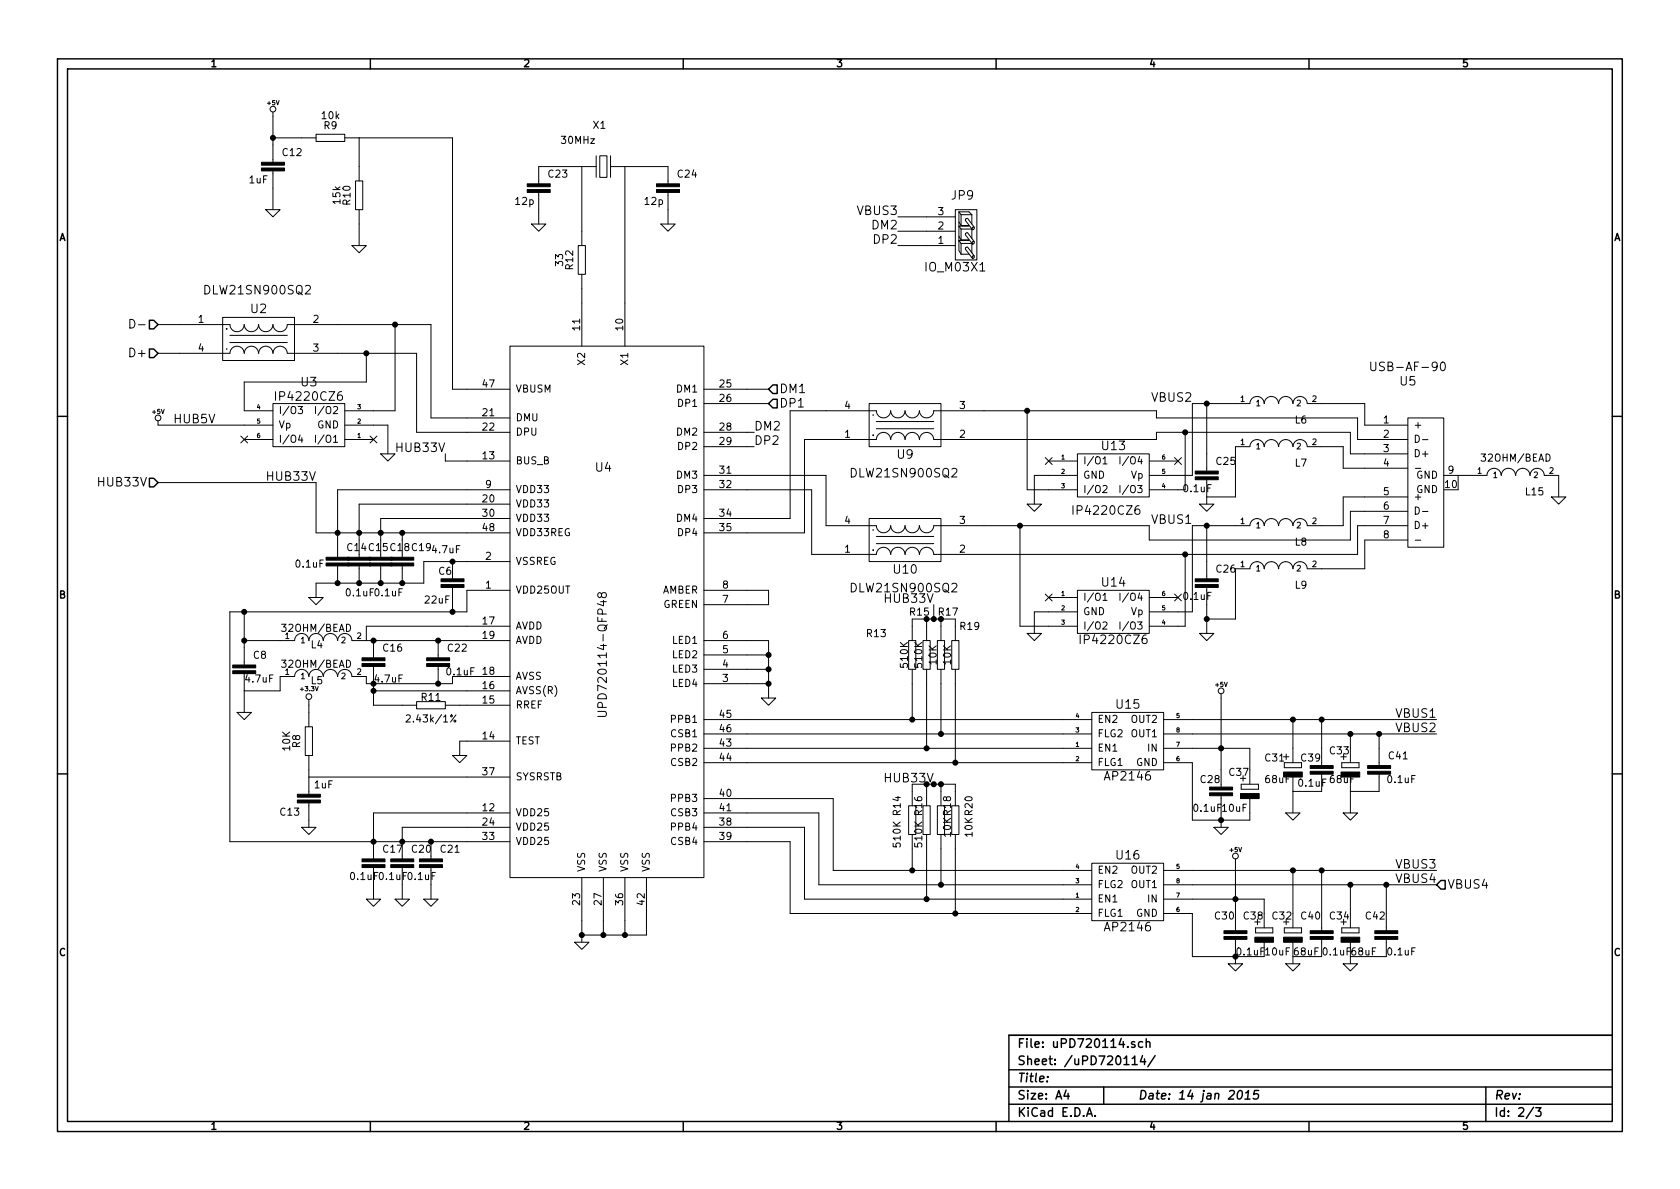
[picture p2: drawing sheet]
EESchema Schematic File Version 2  date 2015/1/14 16:22:56
LIBS:C
LIBS:IC
LIBS:I-O
LIBS:power
LIBS:rcl
LIBS:gl
LIBS:ATMEGA32U4-cache
LIBS:uPD720114-cache
LIBS:vc-cache
LIBS:vocore-cache
LIBS:SchumyHao
LIBS:vocore-cache
EELAYER 27 0
EELAYER END
$Descr A4 11693 8268
encoding utf-8
Sheet 2 3
Title ""
Date "14 jan 2015"
Rev ""
Comp ""
Comment1 ""
Comment2 ""
Comment3 ""
Comment4 ""
$EndDescr
$Comp
L UPD720114-QFP48 U4
U 1 1
P 4200 3350
F 0 "U4" H 4200 3450 60  0000 C CNN
F 1 "UPD720114-QFP48" V 4200 2150 60  0000 C CNN
F 2 "UPD720114-QFP48" H 4200 3350 60  0001 C CNN
F 3 "" H 4200 3350 60  0000 C CNN
	1    4200 3350
	1    0    0    -1  
$EndComp
$Comp
L DLW21SN900SQ2 U9
U 1 1
P 6300 2950
F 0 "U9" H 6300 3154 60  0000 C CNN
F 1 "DLW21SN900SQ2" H 6292 3284 60  0000 C CNN
F 2 "DLW21SN900SQ2" H 6300 2950 60  0001 C CNN
F 3 "" H 6300 2950 60  0000 C CNN
	1    6300 2950
	1    0    0    1   
$EndComp
$Comp
L DLW21SN900SQ2 U10
U 1 1
P 6300 3750
F 0 "U10" H 6300 3954 60  0000 C CNN
F 1 "DLW21SN900SQ2" H 6292 4084 60  0000 C CNN
F 2 "DLW21SN900SQ2" H 6300 3750 60  0001 C CNN
F 3 "" H 6300 3750 60  0000 C CNN
	1    6300 3750
	1    0    0    1   
$EndComp
$Comp
L IP4220CZ6 U14
U 1 1
P 7750 4250
F 0 "U14" H 7750 4450 60  0000 C CNN
F 1 "IP4220CZ6" H 7750 4050 60  0000 C CNN
F 2 "IP4220CZ6_SOT23_6" H 7750 4250 60  0001 C CNN
F 3 "" H 7750 4250 60  0000 C CNN
	1    7750 4250
	1    0    0    -1  
$EndComp
$Comp
L C_C_0603 C23
U 1 1
P 3750 1250
F 0 "C23" H 3810 1265 50  0000 L BNN
F 1 "12p" H 3580 1075 50  0000 L BNN
F 2 "C_C_0603" H 3750 1000 50  0001 C CNN
F 3 "~" H 3750 1250 60  0000 C CNN
	1    3750 1250
	1    0    0    -1  
$EndComp
$Comp
L C_C_0603 C24
U 1 1
P 4650 1250
F 0 "C24" H 4710 1265 50  0000 L BNN
F 1 "12p" H 4480 1075 50  0000 L BNN
F 2 "C_C_0603" H 4650 1000 50  0001 C CNN
F 3 "~" H 4650 1250 60  0000 C CNN
	1    4650 1250
	1    0    0    -1  
$EndComp
$Comp
L C_R_0603 R12
U 1 1
P 4050 1800
F 0 "R12" H 4050 1880 50  0000 C CNN
F 1 "33" H 4050 1950 50  0000 C CNN
F 2 "C_R_0603" H 4050 1680 60  0001 C CNN
F 3 "~" H 4050 1800 60  0000 C CNN
	1    4050 1800
	0    -1   -1   0   
$EndComp
$Comp
L AP1212 U15
U 1 1
P 7850 5150
F 0 "U15" H 7850 5400 60  0000 C CNN
F 1 "AP2146" H 7850 4900 60  0000 C CNN
F 2 "AP1212_SOP8" H 7850 5150 60  0001 C CNN
F 3 "" H 7850 5150 60  0000 C CNN
	1    7850 5150
	1    0    0    -1  
$EndComp
$Comp
L AP1212 U16
U 1 1
P 7850 6200
F 0 "U16" H 7850 6450 60  0000 C CNN
F 1 "AP2146" H 7850 5950 60  0000 C CNN
F 2 "AP1212_SOP8" H 7850 6200 60  0001 C CNN
F 3 "" H 7850 6200 60  0000 C CNN
	1    7850 6200
	1    0    0    -1  
$EndComp
$Comp
L L-USL0805 L6
U 1 1
P 8900 2800
F 0 "L6" V 8815 2600 50  0000 L BNN
F 1 "BLM21PG221SN1" V 9050 2550 50  0001 L BNN
F 2 "rcl-L0805" H 8900 2950 50  0001 C CNN
F 3 "~" H 8900 2800 60  0000 C CNN
	1    8900 2800
	0    -1   -1   0   
$EndComp
$Comp
L L-USL0805 L7
U 1 1
P 8900 3100
F 0 "L7" V 8815 2900 50  0000 L BNN
F 1 "BLM21PG221SN1" V 9050 2850 50  0001 L BNN
F 2 "rcl-L0805" H 8900 3250 50  0001 C CNN
F 3 "~" H 8900 3100 60  0000 C CNN
	1    8900 3100
	0    -1   -1   0   
$EndComp
$Comp
L L-USL0805 L8
U 1 1
P 8900 3650
F 0 "L8" V 8815 3450 50  0000 L BNN
F 1 "BLM21PG221SN1" V 9050 3400 50  0001 L BNN
F 2 "rcl-L0805" H 8900 3800 50  0001 C CNN
F 3 "~" H 8900 3650 60  0000 C CNN
	1    8900 3650
	0    -1   -1   0   
$EndComp
$Comp
L L-USL0805 L9
U 1 1
P 8900 3950
F 0 "L9" V 8815 3750 50  0000 L BNN
F 1 "BLM21PG221SN1" V 9050 3700 50  0001 L BNN
F 2 "rcl-L0805" H 8900 4100 50  0001 C CNN
F 3 "~" H 8900 3950 60  0000 C CNN
	1    8900 3950
	0    -1   -1   0   
$EndComp
$Comp
L C_R_0603 R13
U 1 1
P 6350 4550
F 0 "R13" V 6500 4800 50  0000 C CNN
F 1 "510K" H 6350 4600 50  0000 C CNN
F 2 "C_R_0603" H 6350 4430 60  0001 C CNN
F 3 "~" H 6350 4550 60  0000 C CNN
	1    6350 4550
	0    -1   -1   0   
$EndComp
$Comp
L C_R_0603 R15
U 1 1
P 6450 4550
F 0 "R15" V 6750 4600 50  0000 C CNN
F 1 "510K" H 6450 4600 50  0000 C CNN
F 2 "C_R_0603" H 6450 4430 60  0001 C CNN
F 3 "~" H 6450 4550 60  0000 C CNN
	1    6450 4550
	0    -1   -1   0   
$EndComp
$Comp
L C_R_0603 R17
U 1 1
P 6550 4550
F 0 "R17" V 6850 4500 50  0000 C CNN
F 1 "10K" H 6550 4600 50  0000 C CNN
F 2 "C_R_0603" H 6550 4430 60  0001 C CNN
F 3 "~" H 6550 4550 60  0000 C CNN
	1    6550 4550
	0    -1   -1   0   
$EndComp
$Comp
L C_R_0603 R19
U 1 1
P 6650 4550
F 0 "R19" V 6850 4450 50  0000 C CNN
F 1 "10K" H 6650 4600 50  0000 C CNN
F 2 "C_R_0603" H 6650 4430 60  0001 C CNN
F 3 "~" H 6650 4550 60  0000 C CNN
	1    6650 4550
	0    -1   -1   0   
$EndComp
$Comp
L C_R_0603 R14
U 1 1
P 6350 5700
F 0 "R14" H 6450 5800 50  0000 C CNN
F 1 "510K" H 6250 5800 50  0000 C CNN
F 2 "C_R_0603" H 6350 5580 60  0001 C CNN
F 3 "~" H 6350 5700 60  0000 C CNN
	1    6350 5700
	0    -1   -1   0   
$EndComp
$Comp
L C_R_0603 R16
U 1 1
P 6450 5700
F 0 "R16" H 6550 5750 50  0000 C CNN
F 1 "510K" H 6350 5750 50  0000 C CNN
F 2 "C_R_0603" H 6450 5580 60  0001 C CNN
F 3 "~" H 6450 5700 60  0000 C CNN
	1    6450 5700
	0    -1   -1   0   
$EndComp
$Comp
L C_R_0603 R18
U 1 1
P 6550 5700
F 0 "R18" H 6650 5650 50  0000 C CNN
F 1 "10K" H 6500 5650 50  0000 C CNN
F 2 "C_R_0603" H 6550 5580 60  0001 C CNN
F 3 "~" H 6550 5700 60  0000 C CNN
	1    6550 5700
	0    -1   -1   0   
$EndComp
$Comp
L C_R_0603 R20
U 1 1
P 6650 5700
F 0 "R20" H 6750 5600 50  0000 C CNN
F 1 "10K" H 6600 5600 50  0000 C CNN
F 2 "C_R_0603" H 6650 5580 60  0001 C CNN
F 3 "~" H 6650 5700 60  0000 C CNN
	1    6650 5700
	0    -1   -1   0   
$EndComp
$Comp
L L-USL0805 L15
U 1 1
P 10550 3300
F 0 "L15" V 10465 3100 50  0000 L BNN
F 1 "32OHM/BEAD" V 10700 3050 50  0000 L BNN
F 2 "rcl-L0805" H 10550 3450 50  0001 C CNN
F 3 "~" H 10550 3300 60  0000 C CNN
	1    10550 3300
	0    -1   -1   0   
$EndComp
$Comp
L C_C_0603 C28
U 1 1
P 8500 5450
F 0 "C28" H 8350 5450 50  0000 L BNN
F 1 "0.1uF" H 8300 5250 50  0000 L BNN
F 2 "C_C_0603" H 8500 5200 50  0001 C CNN
F 3 "~" H 8500 5450 60  0000 C CNN
	1    8500 5450
	1    0    0    -1  
$EndComp
$Comp
L C_C_0603 C30
U 1 1
P 8600 6450
F 0 "C30" H 8450 6500 50  0000 L BNN
F 1 "0.1uF" H 8600 6250 50  0000 L BNN
F 2 "C_C_0603" H 8600 6200 50  0001 C CNN
F 3 "~" H 8600 6450 60  0000 C CNN
	1    8600 6450
	1    0    0    -1  
$EndComp
$Comp
L C_C_0603 C25
U 1 1
P 8400 3250
F 0 "C25" H 8460 3265 50  0000 L BNN
F 1 "0.1uF" H 8230 3075 50  0000 L BNN
F 2 "C_C_0603" H 8400 3000 50  0001 C CNN
F 3 "~" H 8400 3250 60  0000 C CNN
	1    8400 3250
	1    0    0    -1  
$EndComp
$Comp
L C_C_0603 C26
U 1 1
P 8400 4000
F 0 "C26" H 8460 4015 50  0000 L BNN
F 1 "0.1uF" H 8230 3825 50  0000 L BNN
F 2 "C_C_0603" H 8400 3750 50  0001 C CNN
F 3 "~" H 8400 4000 60  0000 C CNN
	1    8400 4000
	1    0    0    -1  
$EndComp
$Comp
L C_C_0603 C12
U 1 1
P 1900 1100
F 0 "C12" H 1960 1115 50  0000 L BNN
F 1 "1uF" H 1730 925 50  0000 L BNN
F 2 "C_C_0603" H 1900 850 50  0001 C CNN
F 3 "~" H 1900 1100 60  0000 C CNN
	1    1900 1100
	1    0    0    -1  
$EndComp
$Comp
L C_R_0603 R9
U 1 1
P 2300 950
F 0 "R9" H 2300 1030 50  0000 C CNN
F 1 "10k" H 2300 1100 50  0000 C CNN
F 2 "C_R_0603" H 2300 830 60  0001 C CNN
F 3 "~" H 2300 950 60  0000 C CNN
	1    2300 950 
	1    0    0    -1  
$EndComp
$Comp
L C_R_0603 R10
U 1 1
P 2500 1350
F 0 "R10" H 2500 1430 50  0000 C CNN
F 1 "15k" H 2500 1500 50  0000 C CNN
F 2 "C_R_0603" H 2500 1230 60  0001 C CNN
F 3 "~" H 2500 1350 60  0000 C CNN
	1    2500 1350
	0    -1   -1   0   
$EndComp
$Comp
L IP4220CZ6 U3
U 1 1
P 2150 2950
F 0 "U3" H 2150 2650 60  0000 C CNN
F 1 "IP4220CZ6" H 2150 2750 60  0000 C CNN
F 2 "IP4220CZ6_SOT23_6" H 2150 2950 60  0001 C CNN
F 3 "" H 2150 2950 60  0000 C CNN
	1    2150 2950
	-1   0    0    1   
$EndComp
$Comp
L DLW21SN900SQ2 U2
U 1 1
P 1800 2350
F 0 "U2" H 1800 2554 60  0000 C CNN
F 1 "DLW21SN900SQ2" H 1792 2684 60  0000 C CNN
F 2 "DLW21SN900SQ2" H 1800 2350 60  0001 C CNN
F 3 "" H 1800 2350 60  0000 C CNN
	1    1800 2350
	1    0    0    -1  
$EndComp
$Comp
L C_C_0603 C14
U 1 1
P 2350 3850
F 0 "C14" H 2410 3865 50  0000 L BNN
F 1 "0.1uF" H 2050 3750 50  0000 L BNN
F 2 "C_C_0603" H 2350 3600 50  0001 C CNN
F 3 "~" H 2350 3850 60  0000 C CNN
	1    2350 3850
	1    0    0    -1  
$EndComp
$Comp
L C_C_0603 C15
U 1 1
P 2500 3850
F 0 "C15" H 2560 3865 50  0000 L BNN
F 1 "0.1uF" H 2400 3550 50  0000 L BNN
F 2 "C_C_0603" H 2500 3600 50  0001 C CNN
F 3 "~" H 2500 3850 60  0000 C CNN
	1    2500 3850
	1    0    0    -1  
$EndComp
$Comp
L C_C_0603 C18
U 1 1
P 2650 3850
F 0 "C18" H 2710 3865 50  0000 L BNN
F 1 "0.1uF" H 2600 3550 50  0000 L BNN
F 2 "C_C_0603" H 2650 3600 50  0001 C CNN
F 3 "~" H 2650 3850 60  0000 C CNN
	1    2650 3850
	1    0    0    -1  
$EndComp
$Comp
L C_C_0603 C19
U 1 1
P 2800 3850
F 0 "C19" H 2860 3865 50  0000 L BNN
F 1 "4.7uF" H 3000 3850 50  0000 L BNN
F 2 "C_C_0603" H 2800 3600 50  0001 C CNN
F 3 "~" H 2800 3850 60  0000 C CNN
	1    2800 3850
	1    0    0    -1  
$EndComp
$Comp
L GND #PWR022
U 1 1
P 2200 4150
F 0 "#PWR022" H 2200 4050 30  0001 C CNN
F 1 "GND" H 2200 4080 30  0001 C CNN
F 2 "~" H 2200 4150 60  0000 C CNN
F 3 "~" H 2200 4150 60  0000 C CNN
	1    2200 4150
	1    0    0    -1  
$EndComp
$Comp
L C_C_0603 C6
U 1 1
P 3150 4000
F 0 "C6" H 3050 4000 50  0000 L BNN
F 1 "22uF" H 2950 3800 50  0000 L BNN
F 2 "C_C_0603" H 3150 3750 50  0001 C CNN
F 3 "~" H 3150 4000 60  0000 C CNN
	1    3150 4000
	1    0    0    -1  
$EndComp
$Comp
L C_C_0603 C22
U 1 1
P 3050 4550
F 0 "C22" H 3110 4565 50  0000 L BNN
F 1 "0.1uF" H 3100 4400 50  0000 L BNN
F 2 "C_C_0603" H 3050 4300 50  0001 C CNN
F 3 "~" H 3050 4550 60  0000 C CNN
	1    3050 4550
	1    0    0    -1  
$EndComp
$Comp
L C_C_0603 C16
U 1 1
P 2600 4550
F 0 "C16" H 2660 4565 50  0000 L BNN
F 1 "4.7uF" H 2600 4350 50  0000 L BNN
F 2 "C_C_0603" H 2600 4300 50  0001 C CNN
F 3 "~" H 2600 4550 60  0000 C CNN
	1    2600 4550
	1    0    0    -1  
$EndComp
$Comp
L C_C_0603 C8
U 1 1
P 1700 4600
F 0 "C8" H 1760 4615 50  0000 L BNN
F 1 "4.7uF" H 1700 4450 50  0000 L BNN
F 2 "C_C_0603" H 1700 4350 50  0001 C CNN
F 3 "~" H 1700 4600 60  0000 C CNN
	1    1700 4600
	1    0    0    -1  
$EndComp
$Comp
L L-USL0805 L4
U 1 1
P 2250 4450
F 0 "L4" V 2250 4450 50  0000 L BNN
F 1 "32OHM/BEAD" V 2365 4250 50  0000 L BNN
F 2 "rcl-L0805" H 2250 4600 50  0001 C CNN
F 3 "~" H 2250 4450 60  0000 C CNN
	1    2250 4450
	0    -1   -1   0   
$EndComp
$Comp
L L-USL0805 L5
U 1 1
P 2250 4700
F 0 "L5" V 2250 4700 50  0000 L BNN
F 1 "32OHM/BEAD" V 2365 4500 50  0000 L BNN
F 2 "rcl-L0805" H 2250 4850 50  0001 C CNN
F 3 "~" H 2250 4700 60  0000 C CNN
	1    2250 4700
	0    -1   -1   0   
$EndComp
$Comp
L C_R_0603 R11
U 1 1
P 3000 4900
F 0 "R11" H 3000 4950 50  0000 C CNN
F 1 "2.43k/1%" H 3000 4800 50  0000 C CNN
F 2 "C_R_0603" H 3000 4780 60  0001 C CNN
F 3 "~" H 3000 4900 60  0000 C CNN
	1    3000 4900
	1    0    0    -1  
$EndComp
$Comp
L C_C_0603 C17
U 1 1
P 2600 5950
F 0 "C17" H 2660 5965 50  0000 L BNN
F 1 "0.1uF" H 2430 5775 50  0000 L BNN
F 2 "C_C_0603" H 2600 5700 50  0001 C CNN
F 3 "~" H 2600 5950 60  0000 C CNN
	1    2600 5950
	1    0    0    -1  
$EndComp
$Comp
L C_C_0603 C20
U 1 1
P 2800 5950
F 0 "C20" H 2860 5965 50  0000 L BNN
F 1 "0.1uF" H 2630 5775 50  0000 L BNN
F 2 "C_C_0603" H 2800 5700 50  0001 C CNN
F 3 "~" H 2800 5950 60  0000 C CNN
	1    2800 5950
	1    0    0    -1  
$EndComp
$Comp
L C_C_0603 C21
U 1 1
P 3000 5950
F 0 "C21" H 3060 5965 50  0000 L BNN
F 1 "0.1uF" H 2830 5775 50  0000 L BNN
F 2 "C_C_0603" H 3000 5700 50  0001 C CNN
F 3 "~" H 3000 5950 60  0000 C CNN
	1    3000 5950
	1    0    0    -1  
$EndComp
$Comp
L GND #PWR023
U 1 1
P 3200 5250
F 0 "#PWR023" H 3200 5150 30  0001 C CNN
F 1 "GND" H 3200 5180 30  0001 C CNN
F 2 "~" H 3200 5250 60  0000 C CNN
F 3 "~" H 3200 5250 60  0000 C CNN
	1    3200 5250
	1    0    0    -1  
$EndComp
$Comp
L +3.3V #PWR024
U 1 1
P 2150 4900
F 0 "#PWR024" H 2150 5010 30  0001 C CNN
F 1 "+3.3V" H 2150 5010 30  0000 C CNN
F 2 "~" H 2150 4900 60  0000 C CNN
F 3 "~" H 2150 4900 60  0000 C CNN
	1    2150 4900
	1    0    0    -1  
$EndComp
$Comp
L C_R_0603 R8
U 1 1
P 2150 5150
F 0 "R8" H 2150 5230 50  0000 C CNN
F 1 "10K" H 2150 5300 50  0000 C CNN
F 2 "C_R_0603" H 2150 5030 60  0001 C CNN
F 3 "~" H 2150 5150 60  0000 C CNN
	1    2150 5150
	0    -1   -1   0   
$EndComp
$Comp
L C_C_0603 C13
U 1 1
P 2150 5600
F 0 "C13" H 2210 5615 50  0000 L BNN
F 1 "1uF" H 1980 5425 50  0000 L BNN
F 2 "C_C_0603" H 2150 5350 50  0001 C CNN
F 3 "~" H 2150 5600 60  0000 C CNN
	1    2150 5600
	-1   0    0    1   
$EndComp
$Comp
L GND #PWR025
U 1 1
P 4050 6550
F 0 "#PWR025" H 4050 6450 30  0001 C CNN
F 1 "GND" H 4050 6480 30  0001 C CNN
F 2 "~" H 4050 6550 60  0000 C CNN
F 3 "~" H 4050 6550 60  0000 C CNN
	1    4050 6550
	1    0    0    -1  
$EndComp
$Comp
L GND #PWR026
U 1 1
P 1700 4950
F 0 "#PWR026" H 1700 4850 30  0001 C CNN
F 1 "GND" H 1700 4880 30  0001 C CNN
F 2 "~" H 1700 4950 60  0000 C CNN
F 3 "~" H 1700 4950 60  0000 C CNN
	1    1700 4950
	1    0    0    -1  
$EndComp
$Comp
L GND #PWR027
U 1 1
P 2600 6250
F 0 "#PWR027" H 2600 6150 30  0001 C CNN
F 1 "GND" H 2600 6180 30  0001 C CNN
F 2 "~" H 2600 6250 60  0000 C CNN
F 3 "~" H 2600 6250 60  0000 C CNN
	1    2600 6250
	1    0    0    -1  
$EndComp
$Comp
L GND #PWR028
U 1 1
P 2800 6250
F 0 "#PWR028" H 2800 6150 30  0001 C CNN
F 1 "GND" H 2800 6180 30  0001 C CNN
F 2 "~" H 2800 6250 60  0000 C CNN
F 3 "~" H 2800 6250 60  0000 C CNN
	1    2800 6250
	1    0    0    -1  
$EndComp
$Comp
L GND #PWR029
U 1 1
P 3000 6250
F 0 "#PWR029" H 3000 6150 30  0001 C CNN
F 1 "GND" H 3000 6180 30  0001 C CNN
F 2 "~" H 3000 6250 60  0000 C CNN
F 3 "~" H 3000 6250 60  0000 C CNN
	1    3000 6250
	1    0    0    -1  
$EndComp
$Comp
L GND #PWR030
U 1 1
P 2150 5750
F 0 "#PWR030" H 2150 5650 30  0001 C CNN
F 1 "GND" H 2150 5680 30  0001 C CNN
F 2 "~" H 2150 5750 60  0000 C CNN
F 3 "~" H 2150 5750 60  0000 C CNN
	1    2150 5750
	1    0    0    -1  
$EndComp
$Comp
L GND #PWR031
U 1 1
P 1900 1450
F 0 "#PWR031" H 1900 1350 30  0001 C CNN
F 1 "GND" H 1900 1380 30  0001 C CNN
F 2 "~" H 1900 1450 60  0000 C CNN
F 3 "~" H 1900 1450 60  0000 C CNN
	1    1900 1450
	1    0    0    -1  
$EndComp
$Comp
L GND #PWR032
U 1 1
P 2500 1700
F 0 "#PWR032" H 2500 1600 30  0001 C CNN
F 1 "GND" H 2500 1630 30  0001 C CNN
F 2 "~" H 2500 1700 60  0000 C CNN
F 3 "~" H 2500 1700 60  0000 C CNN
	1    2500 1700
	1    0    0    -1  
$EndComp
$Comp
L GND #PWR033
U 1 1
P 2700 3150
F 0 "#PWR033" H 2700 3050 30  0001 C CNN
F 1 "GND" H 2700 3080 30  0001 C CNN
F 2 "~" H 2700 3150 60  0000 C CNN
F 3 "~" H 2700 3150 60  0000 C CNN
	1    2700 3150
	1    0    0    -1  
$EndComp
NoConn ~ 1700 3050
NoConn ~ 2600 3050
Text HLabel 1100 2250 0    60   Input ~ 0
D-
Text HLabel 1100 2450 0    60   Input ~ 0
D+
$Comp
L GND #PWR034
U 1 1
P 3750 1550
F 0 "#PWR034" H 3750 1450 30  0001 C CNN
F 1 "GND" H 3750 1480 30  0001 C CNN
F 2 "~" H 3750 1550 60  0000 C CNN
F 3 "~" H 3750 1550 60  0000 C CNN
	1    3750 1550
	1    0    0    -1  
$EndComp
$Comp
L GND #PWR035
U 1 1
P 4650 1550
F 0 "#PWR035" H 4650 1450 30  0001 C CNN
F 1 "GND" H 4650 1480 30  0001 C CNN
F 2 "~" H 4650 1550 60  0000 C CNN
F 3 "~" H 4650 1550 60  0000 C CNN
	1    4650 1550
	1    0    0    -1  
$EndComp
Text Label 10000 5000 2    60   ~ 0
VBUS1
Text Label 10000 5100 2    60   ~ 0
VBUS2
$Comp
L GND #PWR036
U 1 1
P 8500 5750
F 0 "#PWR036" H 8500 5650 30  0001 C CNN
F 1 "GND" H 8500 5680 30  0001 C CNN
F 2 "~" H 8500 5750 60  0000 C CNN
F 3 "~" H 8500 5750 60  0000 C CNN
	1    8500 5750
	1    0    0    -1  
$EndComp
$Comp
L GND #PWR037
U 1 1
P 9000 5650
F 0 "#PWR037" H 9000 5550 30  0001 C CNN
F 1 "GND" H 9000 5580 30  0001 C CNN
F 2 "~" H 9000 5650 60  0000 C CNN
F 3 "~" H 9000 5650 60  0000 C CNN
	1    9000 5650
	1    0    0    -1  
$EndComp
$Comp
L GND #PWR038
U 1 1
P 9400 5650
F 0 "#PWR038" H 9400 5550 30  0001 C CNN
F 1 "GND" H 9400 5580 30  0001 C CNN
F 2 "~" H 9400 5650 60  0000 C CNN
F 3 "~" H 9400 5650 60  0000 C CNN
	1    9400 5650
	1    0    0    -1  
$EndComp
$Comp
L GND #PWR039
U 1 1
P 8600 6700
F 0 "#PWR039" H 8600 6600 30  0001 C CNN
F 1 "GND" H 8600 6630 30  0001 C CNN
F 2 "~" H 8600 6700 60  0000 C CNN
F 3 "~" H 8600 6700 60  0000 C CNN
	1    8600 6700
	1    0    0    -1  
$EndComp
$Comp
L GND #PWR040
U 1 1
P 9000 6700
F 0 "#PWR040" H 9000 6600 30  0001 C CNN
F 1 "GND" H 9000 6630 30  0001 C CNN
F 2 "~" H 9000 6700 60  0000 C CNN
F 3 "~" H 9000 6700 60  0000 C CNN
	1    9000 6700
	1    0    0    -1  
$EndComp
$Comp
L GND #PWR041
U 1 1
P 9400 6700
F 0 "#PWR041" H 9400 6600 30  0001 C CNN
F 1 "GND" H 9400 6630 30  0001 C CNN
F 2 "~" H 9400 6700 60  0000 C CNN
F 3 "~" H 9400 6700 60  0000 C CNN
	1    9400 6700
	1    0    0    -1  
$EndComp
Text Label 10000 6050 2    60   ~ 0
VBUS3
Text Label 10000 6150 2    60   ~ 0
VBUS4
$Comp
L GND #PWR042
U 1 1
P 5350 4850
F 0 "#PWR042" H 5350 4750 30  0001 C CNN
F 1 "GND" H 5350 4780 30  0001 C CNN
F 2 "~" H 5350 4850 60  0000 C CNN
F 3 "~" H 5350 4850 60  0000 C CNN
	1    5350 4850
	1    0    0    -1  
$EndComp
$Comp
L GND #PWR043
U 1 1
P 8400 4400
F 0 "#PWR043" H 8400 4300 30  0001 C CNN
F 1 "GND" H 8400 4330 30  0001 C CNN
F 2 "~" H 8400 4400 60  0000 C CNN
F 3 "~" H 8400 4400 60  0000 C CNN
	1    8400 4400
	1    0    0    -1  
$EndComp
$Comp
L GND #PWR044
U 1 1
P 7200 4400
F 0 "#PWR044" H 7200 4300 30  0001 C CNN
F 1 "GND" H 7200 4330 30  0001 C CNN
F 2 "~" H 7200 4400 60  0000 C CNN
F 3 "~" H 7200 4400 60  0000 C CNN
	1    7200 4400
	1    0    0    -1  
$EndComp
$Comp
L IP4220CZ6 U13
U 1 1
P 7750 3300
F 0 "U13" H 7750 3500 60  0000 C CNN
F 1 "IP4220CZ6" H 7700 3050 60  0000 C CNN
F 2 "IP4220CZ6_SOT23_6" H 7750 3300 60  0001 C CNN
F 3 "" H 7750 3300 60  0000 C CNN
	1    7750 3300
	1    0    0    -1  
$EndComp
$Comp
L GND #PWR045
U 1 1
P 10850 3450
F 0 "#PWR045" H 10850 3350 30  0001 C CNN
F 1 "GND" H 10850 3380 30  0001 C CNN
F 2 "~" H 10850 3450 60  0000 C CNN
F 3 "~" H 10850 3450 60  0000 C CNN
	1    10850 3450
	1    0    0    -1  
$EndComp
$Comp
L GND #PWR046
U 1 1
P 7200 3500
F 0 "#PWR046" H 7200 3400 30  0001 C CNN
F 1 "GND" H 7200 3430 30  0001 C CNN
F 2 "~" H 7200 3500 60  0000 C CNN
F 3 "~" H 7200 3500 60  0000 C CNN
	1    7200 3500
	1    0    0    -1  
$EndComp
$Comp
L GND #PWR047
U 1 1
P 8400 3500
F 0 "#PWR047" H 8400 3400 30  0001 C CNN
F 1 "GND" H 8400 3430 30  0001 C CNN
F 2 "~" H 8400 3500 60  0000 C CNN
F 3 "~" H 8400 3500 60  0000 C CNN
	1    8400 3500
	1    0    0    -1  
$EndComp
Text Label 8300 3650 2    60   ~ 0
VBUS1
Text Label 8300 2800 2    60   ~ 0
VBUS2
$Comp
L C_CRY_5.0-3.2 X1
U 1 1
P 4200 1150
F 0 "X1" H 4125 1405 50  0000 L BNN
F 1 "30MHz" H 3900 1300 50  0000 L BNN
F 2 "C_CRY_5.0-3.2" H 4200 800 50  0001 C CNN
F 3 "~" H 4200 1150 60  0000 C CNN
	1    4200 1150
	1    0    0    -1  
$EndComp
NoConn ~ 8200 3200
NoConn ~ 7300 3200
NoConn ~ 8200 4150
NoConn ~ 7300 4150
$Comp
L C_CPOL_SMCB C31
U 1 1
P 9000 5350
F 0 "C31" H 8800 5400 50  0000 L BNN
F 1 "68uF" H 8800 5250 50  0000 L BNN
F 2 "C_CPOL_SMCB" H 9020 5130 50  0001 C CNN
F 3 "~" H 9000 5350 60  0000 C CNN
	1    9000 5350
	1    0    0    -1  
$EndComp
$Comp
L C_CPOL_SMCB C33
U 1 1
P 9400 5350
F 0 "C33" H 9250 5450 50  0000 L BNN
F 1 "68uF" H 9250 5250 50  0000 L BNN
F 2 "C_CPOL_SMCB" H 9420 5130 50  0001 C CNN
F 3 "~" H 9400 5350 60  0000 C CNN
	1    9400 5350
	1    0    0    -1  
$EndComp
$Comp
L C_CPOL_SMCB C32
U 1 1
P 9000 6500
F 0 "C32" H 8850 6600 50  0000 L BNN
F 1 "68uF" H 9000 6350 50  0000 L BNN
F 2 "C_CPOL_SMCB" H 9020 6280 50  0001 C CNN
F 3 "~" H 9000 6500 60  0000 C CNN
	1    9000 6500
	1    0    0    -1  
$EndComp
$Comp
L C_CPOL_SMCB C34
U 1 1
P 9400 6500
F 0 "C34" H 9250 6600 50  0000 L BNN
F 1 "68uF" H 9400 6350 50  0000 L BNN
F 2 "C_CPOL_SMCB" H 9420 6280 50  0001 C CNN
F 3 "~" H 9400 6500 60  0000 C CNN
	1    9400 6500
	1    0    0    -1  
$EndComp
$Comp
L C_CPOL_SMCA C37
U 1 1
P 8700 5500
F 0 "C37" H 8550 5600 50  0000 L BNN
F 1 "10uF" H 8500 5350 50  0000 L BNN
F 2 "C_CPOL_SMCA" H 8720 5280 50  0001 C CNN
F 3 "~" H 8700 5500 60  0000 C CNN
	1    8700 5500
	1    0    0    -1  
$EndComp
$Comp
L C_CPOL_SMCA C38
U 1 1
P 8800 6500
F 0 "C38" H 8650 6600 50  0000 L BNN
F 1 "10uF" H 8800 6350 50  0000 L BNN
F 2 "C_CPOL_SMCA" H 8820 6280 50  0001 C CNN
F 3 "~" H 8800 6500 60  0000 C CNN
	1    8800 6500
	1    0    0    -1  
$EndComp
$Comp
L C_C_0603 C39
U 1 1
P 9200 5300
F 0 "C39" H 9050 5300 50  0000 L BNN
F 1 "0.1uF" H 9030 5125 50  0000 L BNN
F 2 "C_C_0603" H 9200 5050 50  0001 C CNN
F 3 "~" H 9200 5300 60  0000 C CNN
	1    9200 5300
	1    0    0    -1  
$EndComp
$Comp
L C_C_0603 C41
U 1 1
P 9600 5300
F 0 "C41" H 9660 5315 50  0000 L BNN
F 1 "0.1uF" H 9650 5150 50  0000 L BNN
F 2 "C_C_0603" H 9600 5050 50  0001 C CNN
F 3 "~" H 9600 5300 60  0000 C CNN
	1    9600 5300
	1    0    0    -1  
$EndComp
$Comp
L C_C_0603 C40
U 1 1
P 9200 6450
F 0 "C40" H 9050 6500 50  0000 L BNN
F 1 "0.1uF" H 9200 6250 50  0000 L BNN
F 2 "C_C_0603" H 9200 6200 50  0001 C CNN
F 3 "~" H 9200 6450 60  0000 C CNN
	1    9200 6450
	1    0    0    -1  
$EndComp
$Comp
L C_C_0603 C42
U 1 1
P 9650 6450
F 0 "C42" H 9500 6500 50  0000 L BNN
F 1 "0.1uF" H 9650 6250 50  0000 L BNN
F 2 "C_C_0603" H 9650 6200 50  0001 C CNN
F 3 "~" H 9650 6450 60  0000 C CNN
	1    9650 6450
	1    0    0    -1  
$EndComp
Text HLabel 5350 2700 2    60   Input ~ 0
DM1
Text HLabel 5350 2800 2    60   Input ~ 0
DP1
Text HLabel 10000 6150 2    60   Input ~ 0
VBUS4
Text Label 2200 3350 2    60   ~ 0
HUB33V
Text Label 6500 5450 2    60   ~ 0
HUB33V
Text Label 6500 4200 2    60   ~ 0
HUB33V
Text Label 3100 3150 2    60   ~ 0
HUB33V
Text Label 1500 2950 2    60   ~ 0
HUB5V
Text HLabel 1100 3350 0    60   Input ~ 0
HUB33V
$Comp
L +5V #PWR048
U 1 1
P 1900 800
F 0 "#PWR048" H 1900 890 20  0001 C CNN
F 1 "+5V" H 1900 890 30  0000 C CNN
F 2 "~" H 1900 800 60  0000 C CNN
F 3 "~" H 1900 800 60  0000 C CNN
	1    1900 800 
	1    0    0    -1  
$EndComp
$Comp
L +5V #PWR049
U 1 1
P 1100 2950
F 0 "#PWR049" H 1100 3040 20  0001 C CNN
F 1 "+5V" H 1100 3040 30  0000 C CNN
F 2 "~" H 1100 2950 60  0000 C CNN
F 3 "~" H 1100 2950 60  0000 C CNN
	1    1100 2950
	1    0    0    -1  
$EndComp
$Comp
L +5V #PWR050
U 1 1
P 8500 4850
F 0 "#PWR050" H 8500 4940 20  0001 C CNN
F 1 "+5V" H 8500 4940 30  0000 C CNN
F 2 "~" H 8500 4850 60  0000 C CNN
F 3 "~" H 8500 4850 60  0000 C CNN
	1    8500 4850
	1    0    0    -1  
$EndComp
$Comp
L +5V #PWR051
U 1 1
P 8600 6000
F 0 "#PWR051" H 8600 6090 20  0001 C CNN
F 1 "+5V" H 8600 6090 30  0000 C CNN
F 2 "~" H 8600 6000 60  0000 C CNN
F 3 "~" H 8600 6000 60  0000 C CNN
	1    8600 6000
	1    0    0    -1  
$EndComp
$Comp
L USB-AF-90 U5
U 1 1
P 9800 3100
F 0 "U5" H 9800 3550 60  0000 C CNN
F 1 "USB-AF-90" H 9800 3650 60  0000 C CNN
F 2 "USB-AF-90" H 9800 3100 60  0001 C CNN
F 3 "~" H 9800 3100 60  0000 C CNN
	1    9800 3100
	-1   0    0    -1  
$EndComp
Wire Wire Line
	10150 3300 10250 3300
Wire Wire Line
	10150 3400 10150 3300
Wire Wire Line
	5200 3100 5250 3100
Wire Wire Line
	5200 3000 5250 3000
Wire Wire Line
	9500 3950 9500 3750
Wire Wire Line
	9450 3650 9450 3850
Wire Wire Line
	9500 3650 9450 3650
Wire Wire Line
	9400 3550 9400 3750
Wire Wire Line
	9500 3550 9400 3550
Wire Wire Line
	9350 3450 9500 3450
Wire Wire Line
	9350 3650 9350 3450
Wire Wire Line
	9350 3250 9500 3250
Wire Wire Line
	9350 3100 9350 3250
Wire Wire Line
	9400 3150 9500 3150
Wire Wire Line
	9400 3000 9400 3150
Wire Wire Line
	9450 3050 9500 3050
Wire Wire Line
	9450 2900 9450 3050
Wire Wire Line
	9500 2800 9500 2950
Wire Wire Line
	2200 3350 1100 3350
Wire Wire Line
	5200 2800 5350 2800
Wire Wire Line
	5200 2700 5350 2700
Wire Wire Line
	9650 6650 9400 6650
Connection ~ 9650 6150
Wire Wire Line
	9650 6350 9650 6150
Wire Wire Line
	9200 6650 9000 6650
Connection ~ 9200 6050
Wire Wire Line
	9200 6350 9200 6050
Wire Wire Line
	9600 5500 9400 5500
Connection ~ 9600 5100
Wire Wire Line
	9600 5200 9600 5100
Wire Wire Line
	9200 5500 9000 5500
Connection ~ 9200 5000
Wire Wire Line
	9200 5200 9200 5000
Connection ~ 8600 6650
Wire Wire Line
	8800 6250 8800 6350
Wire Wire Line
	8700 5700 8700 5650
Wire Wire Line
	8700 5200 8700 5350
Connection ~ 8250 3850
Wire Wire Line
	8250 4350 8250 3850
Wire Wire Line
	8200 4350 8250 4350
Connection ~ 7100 3650
Wire Wire Line
	7100 4350 7100 3650
Wire Wire Line
	7300 4350 7100 4350
Wire Wire Line
	5650 3850 5750 3850
Wire Wire Line
	5650 3400 5650 3850
Wire Wire Line
	5200 3400 5650 3400
Wire Wire Line
	5750 3300 5750 3650
Wire Wire Line
	5200 3300 5750 3300
Wire Wire Line
	5600 3700 5200 3700
Wire Wire Line
	5600 3050 5600 3700
Wire Wire Line
	5750 3050 5600 3050
Wire Wire Line
	5500 3600 5500 2850
Wire Wire Line
	5200 3600 5500 3600
Connection ~ 8250 3000
Wire Wire Line
	8250 3400 8250 3000
Wire Wire Line
	8200 3400 8250 3400
Connection ~ 7150 2850
Wire Wire Line
	7150 3400 7150 2850
Wire Wire Line
	7300 3400 7150 3400
Wire Wire Line
	3250 3200 3100 3200
Wire Wire Line
	3100 3200 3100 3150
Wire Wire Line
	2200 3350 2200 3700
Wire Wire Line
	2200 3700 3250 3700
Wire Wire Line
	3250 3400 2350 3400
Wire Wire Line
	2350 3400 2350 3750
Connection ~ 2350 3700
Wire Wire Line
	3250 3500 2500 3500
Wire Wire Line
	2500 3500 2500 3750
Connection ~ 2500 3700
Wire Wire Line
	3250 3600 2650 3600
Wire Wire Line
	2650 3600 2650 3750
Connection ~ 2650 3700
Wire Wire Line
	2800 3750 2800 3700
Connection ~ 2800 3700
Wire Wire Line
	2950 3900 2950 4050
Wire Wire Line
	2950 4050 2200 4050
Connection ~ 2800 4050
Connection ~ 2650 4050
Connection ~ 2500 4050
Wire Wire Line
	2200 4050 2200 4150
Connection ~ 2350 4050
Wire Wire Line
	3250 5150 3200 5150
Wire Wire Line
	3200 5150 3200 5250
Wire Wire Line
	4050 6400 4050 6550
Wire Wire Line
	4050 6500 4500 6500
Wire Wire Line
	4200 6500 4200 6400
Connection ~ 4050 6500
Wire Wire Line
	4350 6500 4350 6400
Connection ~ 4200 6500
Wire Wire Line
	4500 6500 4500 6400
Connection ~ 4350 6500
Wire Wire Line
	3250 4250 3250 4100
Wire Wire Line
	3250 4350 2550 4350
Wire Wire Line
	2550 4350 2550 4450
Wire Wire Line
	1950 4450 1700 4450
Wire Wire Line
	1700 4250 1700 4500
Connection ~ 1700 4250
Connection ~ 1700 4450
Wire Wire Line
	1950 4700 1950 4800
Wire Wire Line
	1950 4800 1700 4800
Wire Wire Line
	1700 4800 1700 4950
Wire Wire Line
	2550 4750 2550 4700
Wire Wire Line
	3150 4750 2550 4750
Wire Wire Line
	2550 4450 3250 4450
Connection ~ 2600 4450
Connection ~ 3050 4450
Connection ~ 2600 4750
Wire Wire Line
	3250 4700 3150 4700
Wire Wire Line
	3150 4700 3150 4750
Connection ~ 3050 4750
Wire Wire Line
	3250 4800 2600 4800
Wire Wire Line
	2600 4750 2600 4900
Wire Wire Line
	3250 4900 3200 4900
Wire Wire Line
	2600 4900 2800 4900
Connection ~ 2600 4800
Wire Wire Line
	1600 4250 1600 5850
Wire Wire Line
	1600 5850 3250 5850
Connection ~ 2600 5850
Connection ~ 2800 5850
Connection ~ 3000 5850
Wire Wire Line
	3250 5650 2600 5650
Wire Wire Line
	2600 5650 2600 5850
Wire Wire Line
	3250 5750 2800 5750
Wire Wire Line
	2800 5750 2800 5850
Wire Wire Line
	2600 6150 2600 6250
Wire Wire Line
	2800 6150 2800 6250
Wire Wire Line
	3000 6150 3000 6250
Wire Wire Line
	3250 5400 2150 5400
Wire Wire Line
	2150 5400 2150 5350
Wire Wire Line
	2150 4900 2150 4950
Wire Wire Line
	2150 5700 2150 5750
Wire Wire Line
	1900 800  1900 1000
Wire Wire Line
	1900 1300 1900 1450
Wire Wire Line
	2100 950  1900 950 
Connection ~ 1900 950 
Wire Wire Line
	2500 950  2500 1150
Wire Wire Line
	2500 1550 2500 1700
Wire Wire Line
	2500 950  3150 950 
Wire Wire Line
	3150 950  3150 2700
Wire Wire Line
	3150 2700 3250 2700
Wire Wire Line
	2350 2250 3000 2250
Wire Wire Line
	3000 2250 3000 2900
Wire Wire Line
	3000 2900 3250 2900
Wire Wire Line
	3250 3000 2900 3000
Wire Wire Line
	2900 3000 2900 2450
Wire Wire Line
	2900 2450 2350 2450
Wire Wire Line
	1250 2250 1100 2250
Wire Wire Line
	1250 2450 1100 2450
Wire Wire Line
	2600 2950 2700 2950
Wire Wire Line
	2700 2950 2700 3150
Wire Wire Line
	1100 2950 1700 2950
Wire Wire Line
	2600 2850 2750 2850
Wire Wire Line
	2750 2850 2750 2250
Connection ~ 2750 2250
Wire Wire Line
	1700 2850 1700 2650
Wire Wire Line
	1700 2650 2550 2650
Wire Wire Line
	2550 2650 2550 2450
Connection ~ 2550 2450
Wire Wire Line
	4050 2000 4050 2100
Wire Wire Line
	3750 1450 3750 1550
Wire Wire Line
	4650 1450 4650 1550
Wire Wire Line
	6350 4350 6350 4300
Wire Wire Line
	6350 4300 6650 4300
Wire Wire Line
	6500 4300 6500 4200
Wire Wire Line
	6450 4300 6450 4350
Connection ~ 6450 4300
Wire Wire Line
	6550 4300 6550 4350
Connection ~ 6500 4300
Wire Wire Line
	6650 4300 6650 4350
Connection ~ 6550 4300
Wire Wire Line
	5200 5000 7400 5000
Wire Wire Line
	5200 5100 7400 5100
Wire Wire Line
	7400 5200 5200 5200
Wire Wire Line
	5200 5300 7400 5300
Wire Wire Line
	6350 4750 6350 5000
Connection ~ 6350 5000
Wire Wire Line
	6450 4750 6450 5200
Connection ~ 6450 5200
Wire Wire Line
	6550 4750 6550 5100
Connection ~ 6550 5100
Wire Wire Line
	6650 4750 6650 5300
Connection ~ 6650 5300
Wire Wire Line
	6350 5500 6350 5450
Wire Wire Line
	6350 5450 6650 5450
Wire Wire Line
	6650 5450 6650 5500
Connection ~ 6500 5450
Wire Wire Line
	6550 5500 6550 5450
Connection ~ 6550 5450
Wire Wire Line
	6450 5500 6450 5450
Connection ~ 6450 5450
Wire Wire Line
	7400 6050 5800 6050
Wire Wire Line
	5800 6050 5800 5550
Wire Wire Line
	5800 5550 5200 5550
Wire Wire Line
	5200 5650 5700 5650
Wire Wire Line
	5700 5650 5700 6150
Wire Wire Line
	5700 6150 7400 6150
Wire Wire Line
	5200 5750 5600 5750
Wire Wire Line
	5600 5750 5600 6250
Wire Wire Line
	5600 6250 7400 6250
Wire Wire Line
	7400 6350 5500 6350
Wire Wire Line
	5500 6350 5500 5850
Wire Wire Line
	5500 5850 5200 5850
Wire Wire Line
	6350 5900 6350 6050
Connection ~ 6350 6050
Wire Wire Line
	6450 5900 6450 6250
Connection ~ 6450 6250
Wire Wire Line
	6550 5900 6550 6150
Connection ~ 6550 6150
Wire Wire Line
	6650 5900 6650 6350
Connection ~ 6650 6350
Wire Wire Line
	8300 5000 10000 5000
Wire Wire Line
	8300 5100 10000 5100
Wire Wire Line
	8500 4850 8500 5350
Wire Wire Line
	8300 5200 8700 5200
Connection ~ 8500 5200
Wire Wire Line
	8500 5650 8500 5750
Wire Wire Line
	8300 5300 8300 5700
Wire Wire Line
	8300 5700 8700 5700
Connection ~ 8500 5700
Wire Wire Line
	9000 5200 9000 5000
Connection ~ 9000 5000
Wire Wire Line
	9400 5200 9400 5100
Connection ~ 9400 5100
Wire Wire Line
	9000 5500 9000 5650
Wire Wire Line
	9400 5500 9400 5650
Wire Wire Line
	8300 6050 10000 6050
Wire Wire Line
	8300 6150 10000 6150
Wire Wire Line
	8600 6000 8600 6350
Wire Wire Line
	9000 6350 9000 6050
Connection ~ 9000 6050
Wire Wire Line
	9400 6350 9400 6150
Connection ~ 9400 6150
Wire Wire Line
	8300 6250 8800 6250
Connection ~ 8600 6250
Wire Wire Line
	8300 6350 8300 6650
Wire Wire Line
	8300 6650 8800 6650
Wire Wire Line
	8600 6650 8600 6700
Wire Wire Line
	9000 6650 9000 6700
Wire Wire Line
	9400 6650 9400 6700
Wire Wire Line
	5200 4100 5350 4100
Wire Wire Line
	5350 4200 5200 4200
Wire Wire Line
	5200 4450 5350 4450
Wire Wire Line
	5350 4450 5350 4850
Wire Wire Line
	5200 4550 5350 4550
Connection ~ 5350 4550
Wire Wire Line
	5200 4650 5350 4650
Connection ~ 5350 4650
Wire Wire Line
	5200 4750 5350 4750
Connection ~ 5350 4750
Wire Wire Line
	9200 3650 9350 3650
Wire Wire Line
	9200 3950 9500 3950
Wire Wire Line
	6850 3650 8000 3650
Wire Wire Line
	8000 3650 8000 3750
Wire Wire Line
	8000 3750 9400 3750
Wire Wire Line
	9450 3850 6850 3850
Wire Wire Line
	8300 3650 8600 3650
Connection ~ 8400 3650
Wire Wire Line
	8400 4200 8400 4400
Wire Wire Line
	8600 3950 8600 4300
Wire Wire Line
	8600 4300 8400 4300
Connection ~ 8400 4300
Wire Wire Line
	8200 4250 8300 4250
Wire Wire Line
	8300 4250 8300 3650
Wire Wire Line
	7300 4250 7200 4250
Wire Wire Line
	7200 4250 7200 4400
Wire Wire Line
	5500 2850 5750 2850
Wire Wire Line
	8400 3650 8400 3900
Wire Wire Line
	6850 2850 8050 2850
Wire Wire Line
	8050 2850 8050 2900
Wire Wire Line
	8050 2900 9450 2900
Wire Wire Line
	8050 3000 9400 3000
Wire Wire Line
	8050 3000 8050 3050
Wire Wire Line
	8050 3050 6850 3050
Wire Wire Line
	9200 2800 9500 2800
Wire Wire Line
	9200 3100 9350 3100
Wire Wire Line
	10850 3300 10850 3450
Wire Wire Line
	8400 3450 8400 3500
Wire Wire Line
	7200 3500 7200 3300
Wire Wire Line
	7200 3300 7300 3300
Wire Wire Line
	8600 3100 8600 3450
Wire Wire Line
	8600 3450 8400 3450
Wire Wire Line
	8200 3300 8300 3300
Wire Wire Line
	8300 3300 8300 2800
Wire Wire Line
	8300 2800 8600 2800
Wire Wire Line
	8400 3150 8400 2800
Connection ~ 8400 2800
Wire Wire Line
	3150 4250 3150 4200
Connection ~ 3150 4250
Wire Wire Line
	2950 3900 3250 3900
Connection ~ 3150 3900
Wire Wire Line
	5350 4100 5350 4200
Wire Wire Line
	1600 4250 3250 4250
Wire Wire Line
	3750 1150 4050 1150
Wire Wire Line
	4050 1150 4050 1600
Wire Wire Line
	4650 1150 4350 1150
Wire Wire Line
	4350 1150 4350 2100
Text Label 6250 1500 2    60   ~ 0
VBUS3
Text Label 5250 3000 0    60   ~ 0
DM2
Text Label 6250 1600 2    60   ~ 0
DM2
Text Label 5250 3100 0    60   ~ 0
DP2
Text Label 6250 1700 2    60   ~ 0
DP2
Wire Wire Line
	6250 1500 6450 1500
Wire Wire Line
	6250 1600 6450 1600
Wire Wire Line
	6250 1700 6450 1700
$Comp
L IO_M03X1 JP9
U 1 1
P 6700 1600
F 0 "JP9" H 6700 1350 60  0000 C CNN
F 1 "IO_M03X1" H 6750 1850 60  0000 C CNN
F 2 "IO_M03X1" H 6760 1255 60  0001 C CNN
F 3 "~" H 6700 1600 60  0000 C CNN
	1    6700 1600
	-1   0    0    1   
$EndComp
$EndSCHEMATC
